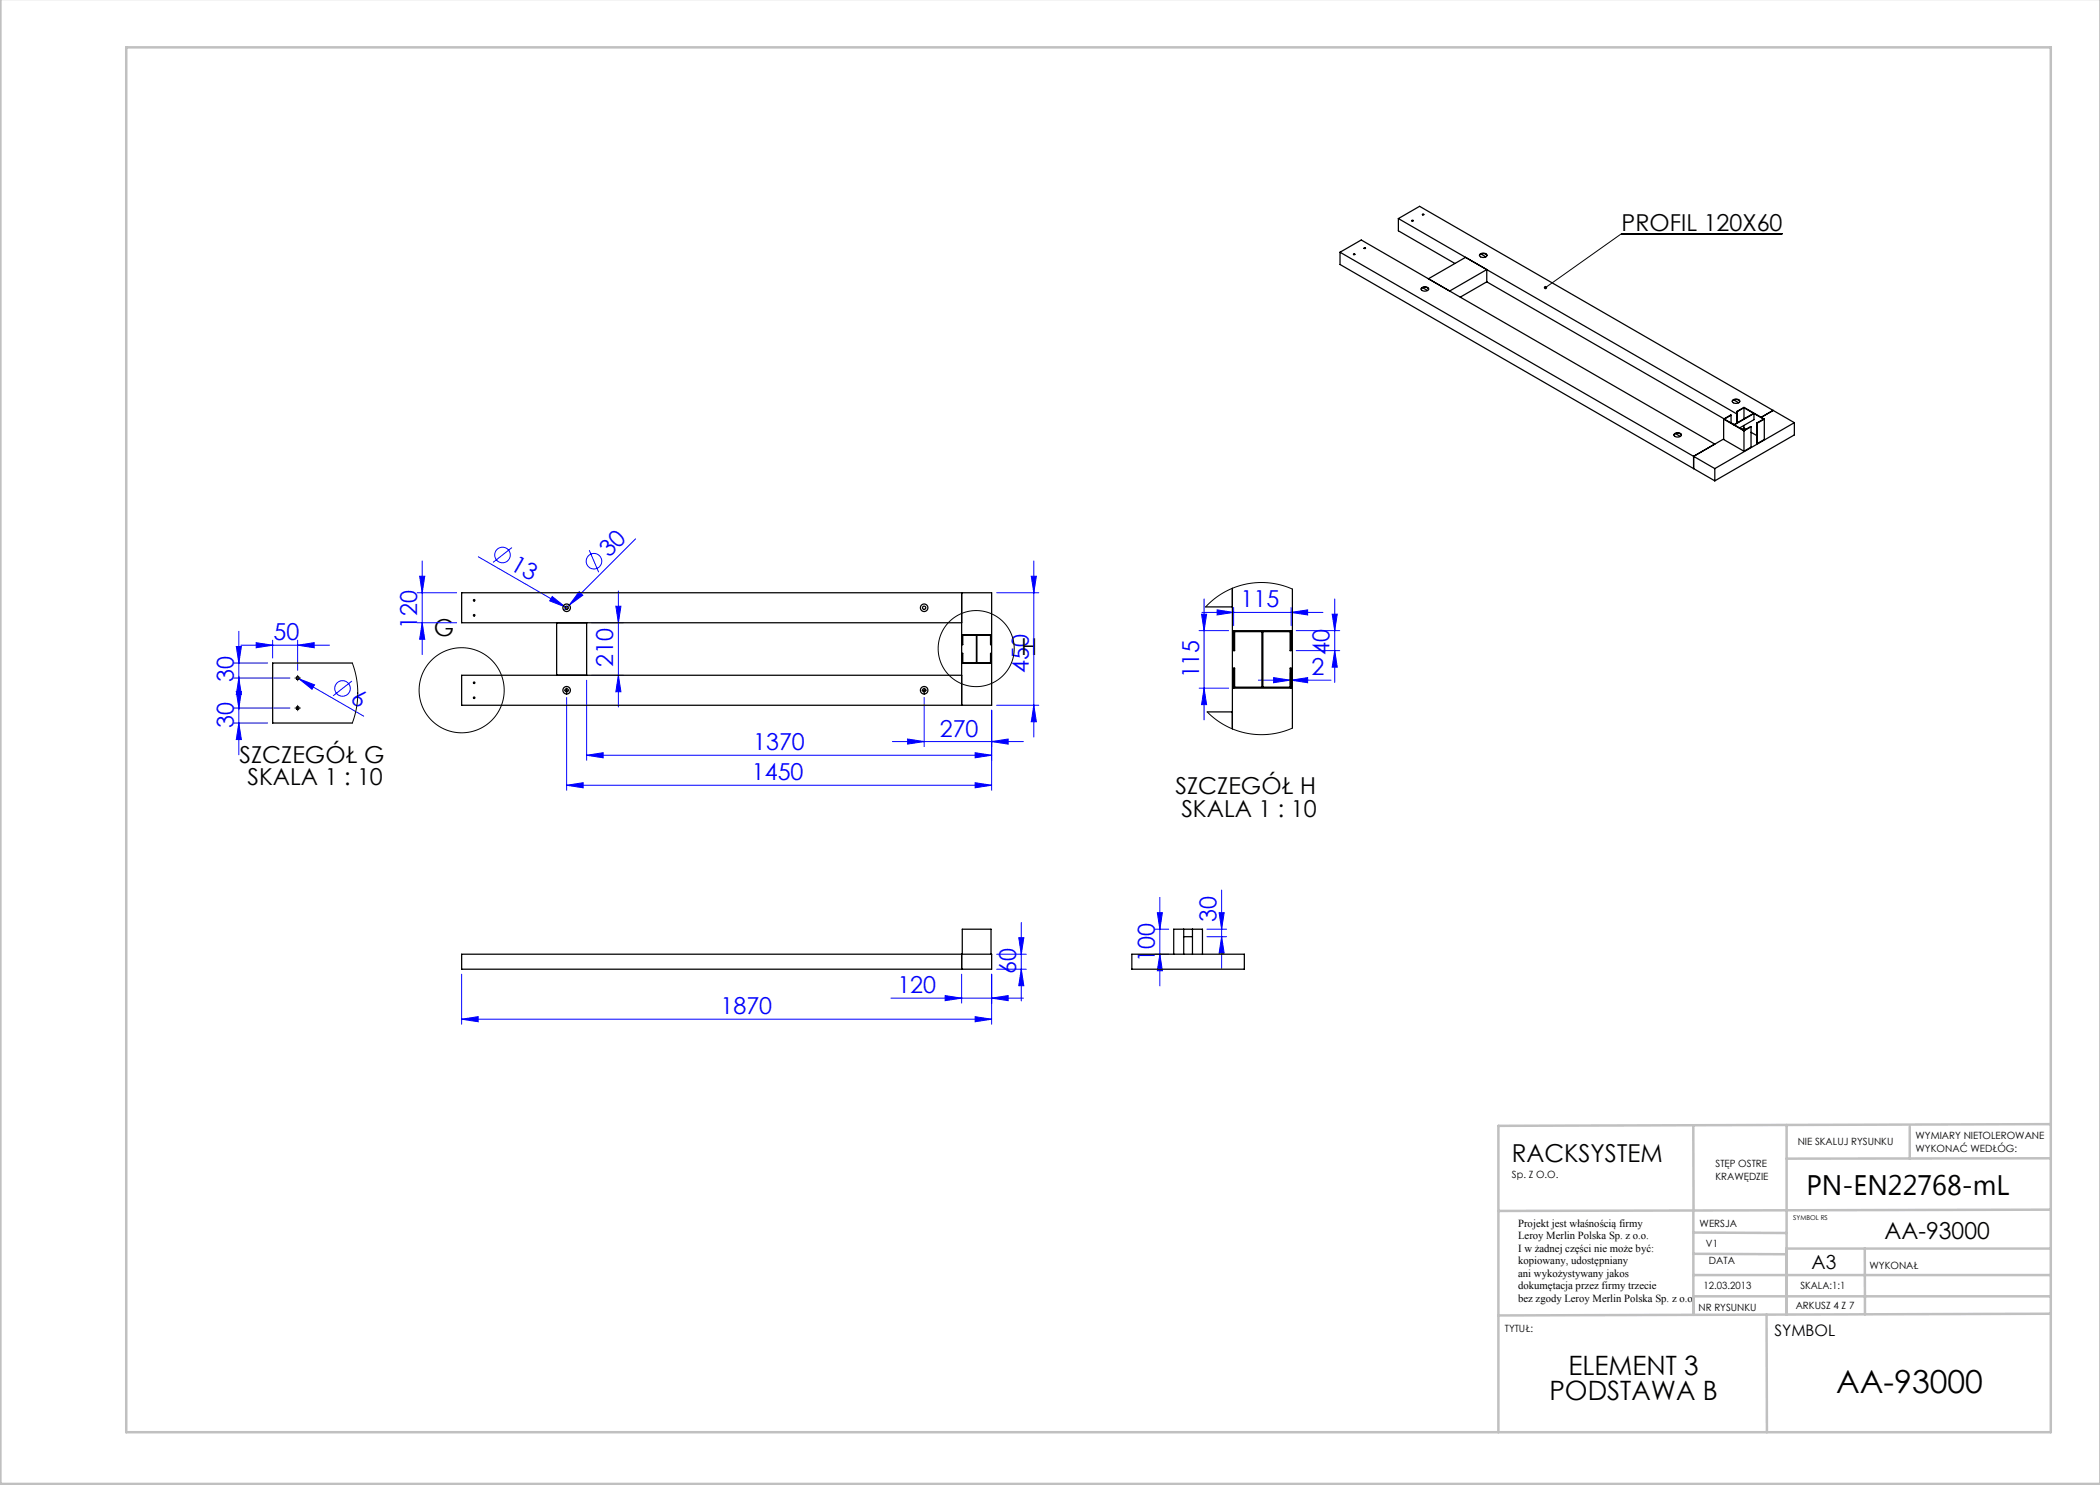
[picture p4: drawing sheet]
<svg xmlns="http://www.w3.org/2000/svg" width="420mm" height="297mm" viewBox="0 0 420 297" stroke-linecap="round" stroke-linejoin="round" font-family="sans-serif">
<g fill="none" stroke="#00f" stroke-width=".2">
<path d="M83.4 118.6h7.9M83.9 115.3h1l-.5 3.3zM84.4 112.2v18.7M95.7 111.4l17.9 10.3M102.4 109.5l-3.8 3M110.4 119.3l2.6 2.1-3.1-1.2zM115.8 118.3l.8 .7-2.7 2zM117.9 110l1.8 4.4M123.7 118.2v23.2M127.1 107.8l-14.3 14.3M199.3 118.6h8.5M206.3 115.3h1l-.5 3.3z"/>
<path d="M206.8 112.2v35.2M240.8 119.8v24.2M266.9 119.8v16.7M46.8 135.6h11.2M46.8 132.6h6.7M47.3 138.3h1l-.5 3.3zM47.3 129.3h1l-.5 3.3zM47.8 126.3v24.7M47.8 135.6l.5 3.3h-1zM48.2 129h17.7M51.2 128.5l3.3 .5-3.3 .6zM54.5 128v3.6"/>
<path d="M59.3 135.5l.5 .3M59.5 129l3.3-.5v1.1zM59.5 128v6.1M59.8 135.8l3.1 1.2-.5 .8zM59.8 135.8l12.9 7.4M70.4 136.2l-3.8 3M83.4 124.6h7.9M84.4 124.6l.5 3.3h-1zM113.3 139.5v18.6M117.3 136.1v16M118.3 124.6h6.4M118.3 135.1h6.4"/>
<path d="M123.2 121.3h1l-.5 3.3zM123.7 135.1l.5 3.3h-1zM184.8 139.5v9.8M239.8 126.1h5.9M239.8 137.6h5.9M240.3 122.8h1l-.5 3.3zM240.4 122.5h24.2M240.8 137.6l.5 3.3h-1zM243.4 122l3.3 .5-3.3 .5zM246.7 121.5v3.6M251.7 136h14.5M254.7 135.5l3.3 .5-3.3 .5z"/>
<path d="M258 134.6v2.4M258.2 122.5l3.3-.5v1zM258.2 121.5v3.6M258.2 136l3.3-.5v1zM258.2 134.6v2.4M259.2 126.1h8.7M259.2 130.1h8.7M266.4 122.8h1.1l-.6 3.3zM266.9 130.1l.6 3.3h-1.1zM46.8 141.6h11.2M46.8 144.6h6.7M47.8 144.6l.5 3.3h-1z"/>
<path d="M113.3 157.1l3.3-.6v1.1zM113.3 157.1h85M117.3 151.1l3.3-.6v1.1zM117.3 151.1h81M178.5 148.3h26.2M181.5 147.8l3.3 .5-3.3 .5zM195 156.5l3.3 .6-3.3 .5zM195 150.5l3.3 .6-3.3 .5zM198.3 148.3l3.3-.5v1zM198.3 142.1v16M199.3 141.1h8.5M206.8 141.1l.5 3.3h-1z"/>
<path d="M232 179.5v17.7M244.3 178v15.7M92.3 194.8v10M178.2 199.6h26.5M189 199.1l3.3 .5-3.3 .5zM192.3 194.8v5.8M198.3 199.6l3.3-.5v1zM198.3 194.8v10M199.3 190.8h6M199.3 193.8h6M203.7 187.5h1.1l-.5 3.3zM204.3 193.8l.5 3.3h-1.1z"/>
<path d="M204.3 184.5v15.7M231 190.8h2.7M231 185.8h2.7M231.5 182.5h1l-.5 3.3zM232 190.8l.5 3.3h-1zM241.4 185.8h3.9M241.4 187.3h3.9M243.8 182.5h1l-.5 3.3zM244.3 187.3l.5 3.3h-1zM92.3 203.8l3.3-.5v1zM92.3 203.8h106M195 203.3l3.3 .5-3.3 .5z"/>
<circle cx="100.5" cy="111" r="1.56"/>
<circle cx="118.8" cy="112.2" r="1.56"/>
<circle cx="68.5" cy="137.7" r="1.56"/>
</g>
<g fill="none" stroke="#000" stroke-width=".2">
<path d="M356.5 46.7h-32.2l-15.2 10.8M59.3 135.6h.5M59.5 135.4v.5M113.2 138.1h.3M113.3 137.9v.3M184.7 138.1h.3M184.8 137.9v.3M59.3 141.6h.5M59.5 141.4v.5"/>
<circle cx="92.3" cy="138.1" r="8.5"/>
<circle cx="195.2" cy="129.7" r="7.6"/>
</g>
<g fill="none" stroke="#000" stroke-width=".2" stroke-dasharray="15.2 1.3 1.3 1.3">
<path d="M59 135.6h.1M59.5 135.1h.1M59.5 136.1v.1M60 135.6h.1M113.1 138.1h-.2M113.3 137.8v-.2M113.3 138.3v.2M113.6 138.1h.2M184.6 138.1h-.2M184.8 137.8v-.2M184.8 138.3v.2M185.1 138.1h.2"/>
<path d="M59 141.6h.1M59.5 141.1h.1M59.5 142.1v.1M60 141.6h.1"/>
</g>
<g fill="none" stroke="#c0c0c0" stroke-width=".5">
<path d="M.1 -.1v296.9h419.9M25.2 9.5h385v276.9h-385zM338.7 225.2v16.9M357.3 225v37.9M382 225.4v6.3M410.1 224.8l-110.4 .4v61.2M410.1 231.7h-52.8M338.7 259.3h71.5M338.7 255h71.5M338.7 250.8l18.6 .1M338.7 246.5l18.6 .1M338.7 242.1v20.9"/>
<path d="M373 249.7v13.2M410.1 241.9l-110.4 .3M410.2 249.7h-52.9v13.2M353.3 262.9l.1 23.5M410.2 262.7l-110.5 .4"/>
</g>
<path d="M308.9 57.3a.34 .34 0 0 1 .5 0 .34 .34 0 0 1-.1 .5 .34 .34 0 0 1-.5-.1l.3-.2-.3 .2z" fill="#000"/>
<g fill="#00f">
<path d="M110.4 119.3l2.6 2.1-3.1-1.2z"/>
<path d="M115.8 118.3l.8 .7-2.7 2z"/>
<path d="M59.8 135.8l3.1 1.2-.5 .8z"/>
<path d="M195 203.3l3.3 .5-3.3 .5zM92.3 203.8l3.3-.5v1zM198.3 199.6l3.3-.5v1zM189 199.1l3.3 .5-3.3 .5z"/>
<path d="M51.2 128.5l3.3 .5-3.3 .6zM59.5 129l3.3-.5v1.1zM254.7 135.5l3.3 .5-3.3 .5zM258.2 136l3.3-.5v1z"/>
<path d="M181.5 147.8l3.3 .5-3.3 .5zM198.3 148.3l3.3-.5v1zM117.3 151.1l3.3-.6v1.1zM195 150.5l3.3 .6-3.3 .5z"/>
<path d="M195 156.5l3.3 .6-3.3 .5zM113.3 157.1l3.3-.6v1.1z"/>
<path d="M47.8 135.6l.5 3.3h-1zM47.3 129.3h1l-.5 3.3z"/>
<path d="M240.3 122.8h1l-.5 3.3zM240.8 137.6l.5 3.3h-1z"/>
<path d="M203.7 187.5h1.1l-.5 3.3zM204.3 193.8l.5 3.3h-1.1zM83.9 115.3h1l-.5 3.3zM84.4 124.6l.5 3.3h-1zM47.3 138.3h1l-.5 3.3zM47.8 144.6l.5 3.3h-1z"/>
<path d="M206.3 115.3h1l-.5 3.3zM206.8 141.1l.5 3.3h-1z"/>
<path d="M243.8 182.5h1l-.5 3.3zM244.3 187.3l.5 3.3h-1z"/>
<path d="M232 190.8l.5 3.3h-1zM231.5 182.5h1l-.5 3.3z"/>
<path d="M123.2 121.3h1l-.5 3.3zM123.7 135.1l.5 3.3h-1z"/>
<path d="M266.4 122.8h1.1l-.6 3.3zM266.9 130.1l.6 3.3h-1.1z"/>
<path d="M243.4 122l3.3 .5-3.3 .5zM258.2 122.5l3.3-.5v1z"/>
</g>
<g fill="none" stroke="#000" stroke-width=".25">
<path d="M268 50.4l4.2-2.4 70.8 40.8M268 50.4l75 43.3M268 50.4v2.5l70.7 40.8M270.7 50.9h.3M272.8 49.7h.3M279.7 43.7l67.7 39.1M279.7 43.7v2.5l11.3 6.5M279.7 43.7l4.2-2.4 75 43.2M282.4 44.2h.2M284.2 57.8a.91 .91 0 0 1 1.5 0M284.4 57.6a.83 .83 0 0 1 1.3 .3 .86 .86 0 0 1-1.5-.2zM284.5 42.9h.3"/>
<path d="M284.5 57.5l1 .6M293.1 51.5l-7.4 4.3 4.2 2.4 7.5-4.3v2.5M295.9 51.1a.91 .91 0 0 1 1.5 0M296 50.8a.83 .83 0 0 1 1.4 .4 .86 .86 0 0 1-1.5-.2zM296.2 50.8l1 .6M297.4 56.4l47.4 27.4M297.4 56.4l-5.4 3M346.7 80l1 .6M334.8 87a.91 .91 0 0 1 1.5 0M334.9 86.7a.83 .83 0 0 1 1.4 .4 .86 .86 0 0 1-1.5-.2zM335.1 86.7l1 .6M338.7 93.7l4.3 2.5"/>
<path d="M343 93.7v2.5M344.7 87.8l-6 3.5v2.4M344.7 83.8l4.1 2.4M344.7 83.8v4.1l4.1 2.3M346.2 83l-1.3 .8 3.9 2.3 1.4-.7M346.2 83l-1.5 .8M346.2 83v1.6M346.5 80.3a.91 .91 0 0 1 1.4 0M346.6 80a.83 .83 0 0 1 1.3 .3 .86 .86 0 0 1-1.4-.1zM346.9 85l3.9-2.3v1.2l-2.9 1.7M347.4 82.3h.1M347.4 82.3l1.4-.8 4.1 2.3"/>
<path d="M347.4 82.3v2.3M347.5 82.3v2.3M348.8 81.6l3.9 2.2-1.3 .8M348.8 81.6v2.2M348.8 85.1v.5M348.8 86.2v4M348.8 81.6l-1.3 .7M348.8 85.6l.4 .3M348.8 85.6l-.4 .3M350.2 85.4l-1.4 .8M350.2 85.4v4l-1.4 .8M350.2 86.5l1.2 .6"/>
<path d="M350.7 82.7l-3.9 2.2M351.4 84.6h.1M351.4 84.6v4.1M352.9 83.8l-1.5 .8M352.9 83.8v4.1l-1.5 .8M354.6 82.1l-2.4 1.4M358.9 84.5l-15.9 9.2M358.9 84.5v2.5l-15.9 9.2M192.3 118.6v22.5M246.5 117.7v28.1M258.5 117.8v27.8M70.5 132.6h-16v12h16"/>
<path d="M111.3 124.6v10.5M117.3 124.6v10.5M192.3 124.6h-100v-6h106v22.5h-106v-6h100M192.5 126.9h5.7v2h-.1v-1.9h-5.5l-.1 1.9zM192.5 130.7l.1 1.9h5.5v-1.9h.1v2h-5.7zM195.3 127v5.6M195.4 127v5.6M241.1 121.4h5.4M246.7 133.6h.2v3.8h11.1v-3.8h.2v4h-11.5zM246.7 126.1h11.5v4h-.2v-3.8h-11.1v3.8h-.2zM252.4 126.3v11.1M252.6 126.3v11.1"/>
<path d="M241.4 142.4h5.1M92.3 190.8h106v3h-106zM192.3 190.8v3M192.5 190.8v-5h5.7v5M226.4 190.8h22.5v3h-22.5zM234.7 190.8v-5h5.8v5M236.7 187.3h1.8M236.7 185.8v5M238.5 185.8v5"/>
<circle cx="270.9" cy="50.9" r=".13"/>
<circle cx="273" cy="49.7" r=".13"/>
<circle cx="282.5" cy="44.2" r=".13"/>
<circle cx="284.6" cy="42.9" r=".13"/>
<circle cx="59.5" cy="135.6" r=".3"/>
<circle cx="94.8" cy="136.6" r=".15"/>
<circle cx="94.8" cy="123.1" r=".15"/>
<circle cx="94.8" cy="120.1" r=".15"/>
<circle cx="94.8" cy="139.6" r=".15"/>
<circle cx="113.3" cy="138.1" r=".33"/>
<circle cx="113.3" cy="121.6" r=".33"/>
<circle cx="113.3" cy="121.6" r=".75"/>
<circle cx="113.3" cy="138.1" r=".75"/>
<circle cx="184.8" cy="121.6" r=".75"/>
<circle cx="184.8" cy="138.1" r=".75"/>
<circle cx="184.8" cy="121.6" r=".32"/>
<circle cx="184.8" cy="138.1" r=".32"/>
<circle cx="59.5" cy="141.6" r=".3"/>
</g>
<path d="M258.5 117.8l-2.2-.8-2.4-.4-2.3-.1-2.4 .3-2.3 .7-2.1 1-2 1.3-1.7 1.6M70.5 132.6l.8 2.9 .3 3.1-.3 3.1-.8 2.9M241.4 142.4l1.8 1.5 1.9 1.2 2.1 1 2.3 .6 2.3 .2 2.3-.1 2.2-.4 2.2-.8" fill="none" stroke="#000" stroke-width=".2"/>
<text font-size="6.3" x="367.2" y="278.5">AA-93000</text>
<text font-size="5.6" x="361.3" y="239.1">PN-EN22768-mL</text>
<g font-size="5.3">
<text x="313.7" y="274.9">ELEMENT 3</text>
<text x="309.9" y="280">PODSTAWA B</text>
</g>
<text font-size="4.9" x="302.4" y="232.4">RACKSYSTEM</text>
<g font-size="4.7">
<text x="324.3" y="46.1">PROFIL 120X60</text>
<text x="86.8" y="127.2">G</text>
<text x="204.2" y="131.1">H</text>
<text x="47.9" y="152.5">SZCZEGÓŁ G</text>
<text x="49.5" y="157">SKALA 1 : 10</text>
<text x="235.1" y="158.9">SZCZEGÓŁ H</text>
<text x="236.3" y="163.4">SKALA 1 : 10</text>
<text x="376.9" y="247.8">AA-93000</text>
</g>
<g font-size="4.7" fill="#00f">
<text x="101.9" y="113.8" transform="rotate(30 101.9 113.8)">13</text>
<text x="121.8" y="111.6" transform="rotate(-45 121.8 111.6)">30</text>
<text x="83.4" y="125.8" transform="rotate(-90 83.4 125.8)">120</text>
<text x="248.1" y="121.5">115</text>
<text x="54.7" y="128">50</text>
<text x="265.9" y="131" transform="rotate(-90 265.9 131)">40</text>
<text x="46.8" y="136.3" transform="rotate(-90 46.8 136.3)">30</text>
<text x="122.7" y="133.4" transform="rotate(-90 122.7 133.4)">210</text>
<text x="205.8" y="134.5" transform="rotate(-90 205.8 134.5)">450</text>
<text x="239.8" y="135.7" transform="rotate(-90 239.8 135.7)">115</text>
<text x="262.3" y="135">2</text>
<text x="69.9" y="140.5" transform="rotate(30 69.9 140.5)">6</text>
<text x="46.8" y="145.7" transform="rotate(-90 46.8 145.7)">30</text>
<text x="188" y="147.3">270</text>
<text x="150.6" y="150">1370</text>
<text x="150.4" y="156">1450</text>
<text x="243.3" y="184.5" transform="rotate(-90 243.3 184.5)">30</text>
<text x="203.2" y="194.7" transform="rotate(-90 203.2 194.7)">60</text>
<text x="231" y="192.3" transform="rotate(-90 231 192.3)">100</text>
<text x="144.1" y="202.8">1870</text>
<text x="179.5" y="198.6">120</text>
</g>
<text font-size="3.9" x="362.3" y="253.8">A3</text>
<text font-size="3.2" x="354.9" y="267.2">SYMBOL</text>
<g font-size="2.2">
<text x="303.6" y="245.3">Projekt jest właśnością firmy</text>
<text x="303.6" y="247.8">Leroy Merlin Polska Sp. z o.o.</text>
<text x="303.6" y="250.3">I w żadnej części nie może być:</text>
<text x="303.6" y="252.8">kopiowany, udostępniany</text>
<text x="303.6" y="255.3">ani wykożystywany jakos</text>
<text x="303.6" y="257.8">dokumętacja przez firmy trzecie</text>
<text x="303.6" y="260.3">bez zgody Leroy Merlin Polska Sp. z o.o.</text>
</g>
<g font-size="2">
<text x="383.1" y="227.9">WYMIARY NIETOLEROWANE</text>
<text x="343.1" y="233.4">STĘP OSTRE</text>
<text x="359.5" y="228.9">NIE SKALUJ RYSUNKU</text>
<text x="383.1" y="230.4">WYKONAĆ WEDŁÓG:</text>
<text x="302.4" y="235.5">Sp. Z O.O.</text>
<text x="343.1" y="235.9">KRAWĘDZIE</text>
<text x="339.9" y="245.4">WERSJA</text>
<text x="341.2" y="249.4">V1</text>
<text x="340.7" y="257.7">12.03.2013</text>
<text x="341.8" y="252.9">DATA</text>
<text x="360.1" y="257.7">SKALA:1:1</text>
<text x="373.9" y="253.8">WYKONAŁ</text>
<text x="339.7" y="262.3">NR RYSUNKU</text>
<text x="359.1" y="261.8">ARKUSZ 4 Z 7</text>
<text x="301" y="266.4">TYTUŁ:</text>
</g>
<text font-size="1.3" x="358.7" y="244">SYMBOL RS</text>
</svg>
